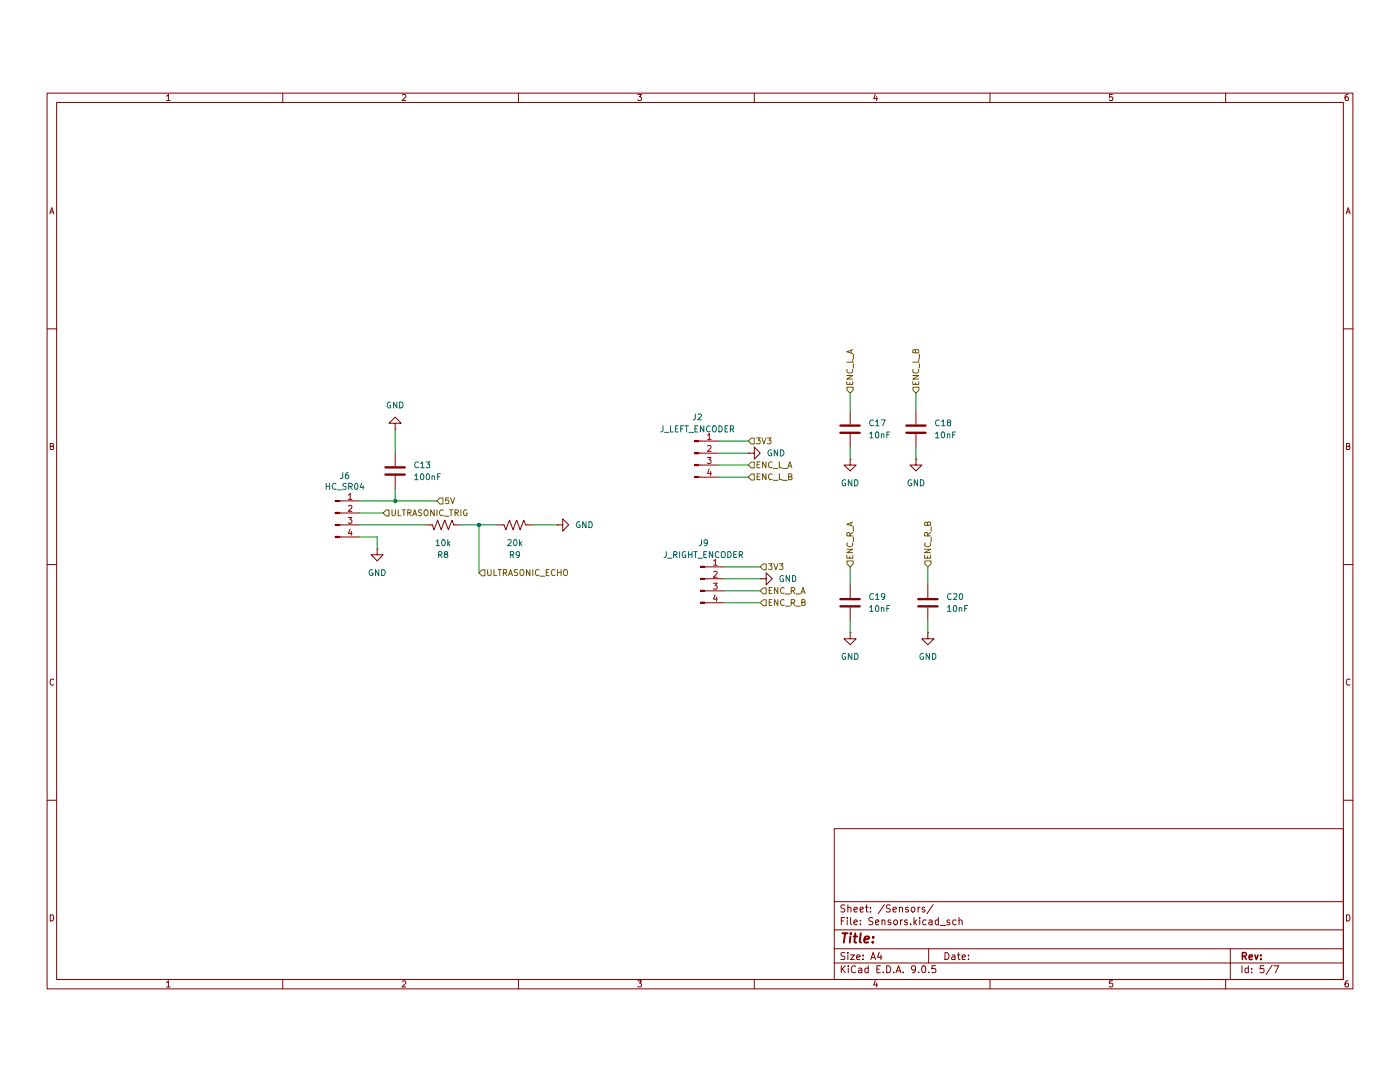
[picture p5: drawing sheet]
(kicad_sch
 (version 20250114)
 (generator "eeschema")
 (generator_version "9.0")
 (paper "A4")
 (lib_symbols
  (symbol "Connector:Conn_01x04_Pin"
   (pin_names
    (offset 1.016) (hide yes)) (exclude_from_sim no) (in_bom yes) (on_board yes)
   (property "Reference" "J" (at 0 5.08 0) (effects (font (size 1.27 1.27))))
   (property "Value" "Conn_01x04_Pin" (at 0 -7.62 0) (effects (font (size 1.27 1.27))))
   (property "Footprint" "" (at 0 0 0) (effects (font (size 1.27 1.27)) (hide yes)))
   (property "Datasheet" "~" (at 0 0 0) (effects (font (size 1.27 1.27)) (hide yes)))
   (property "Description" "Generic connector, single row, 01x04, script generated" (at 0 0 0) (effects (font (size 1.27 1.27)) (hide yes)))
   (property "ki_locked" "" (at 0 0 0) (effects (font (size 1.27 1.27))))
   (symbol "Conn_01x04_Pin_1_1"
    (rectangle (start 0.8636 2.667) (end 0 2.413) (stroke (width 0.1524) (type default)) (fill (type outline)))
    (rectangle (start 0.8636 0.127) (end 0 -0.127) (stroke (width 0.1524) (type default)) (fill (type outline)))
    (rectangle (start 0.8636 -2.413) (end 0 -2.667) (stroke (width 0.1524) (type default)) (fill (type outline)))
    (rectangle (start 0.8636 -4.953) (end 0 -5.207) (stroke (width 0.1524) (type default)) (fill (type outline)))
    (polyline (pts (xy 1.27 2.54) (xy 0.8636 2.54)) (stroke (width 0.1524) (type default)) (fill (type none)))
    (polyline (pts (xy 1.27 0) (xy 0.8636 0)) (stroke (width 0.1524) (type default)) (fill (type none)))
    (polyline (pts (xy 1.27 -2.54) (xy 0.8636 -2.54)) (stroke (width 0.1524) (type default)) (fill (type none)))
    (polyline (pts (xy 1.27 -5.08) (xy 0.8636 -5.08)) (stroke (width 0.1524) (type default)) (fill (type none)))
    (pin passive line (at 5.08 2.54 180) (length 3.81) (name "Pin_1" (effects (font (size 1.27 1.27)))) (number "1" (effects (font (size 1.27 1.27)))))
    (pin passive line (at 5.08 0 180) (length 3.81) (name "Pin_2" (effects (font (size 1.27 1.27)))) (number "2" (effects (font (size 1.27 1.27)))))
    (pin passive line (at 5.08 -2.54 180) (length 3.81) (name "Pin_3" (effects (font (size 1.27 1.27)))) (number "3" (effects (font (size 1.27 1.27)))))
    (pin passive line (at 5.08 -5.08 180) (length 3.81) (name "Pin_4" (effects (font (size 1.27 1.27)))) (number "4" (effects (font (size 1.27 1.27))))))
   (embedded_fonts no))
  (symbol "Device:C"
   (pin_numbers (hide yes))
   (pin_names
    (offset 0.254)) (exclude_from_sim no) (in_bom yes) (on_board yes)
   (property "Reference" "C" (at 0.635 2.54 0) (effects (font (size 1.27 1.27)) (justify left)))
   (property "Value" "C" (at 0.635 -2.54 0) (effects (font (size 1.27 1.27)) (justify left)))
   (property "Footprint" "" (at 0.9652 -3.81 0) (effects (font (size 1.27 1.27)) (hide yes)))
   (property "Datasheet" "~" (at 0 0 0) (effects (font (size 1.27 1.27)) (hide yes)))
   (property "Description" "Unpolarized capacitor" (at 0 0 0) (effects (font (size 1.27 1.27)) (hide yes)))
   (symbol "C_0_1"
    (polyline (pts (xy -2.032 0.762) (xy 2.032 0.762)) (stroke (width 0.508) (type default)) (fill (type none)))
    (polyline (pts (xy -2.032 -0.762) (xy 2.032 -0.762)) (stroke (width 0.508) (type default)) (fill (type none))))
   (symbol "C_1_1"
    (pin passive line (at 0 3.81 270) (length 2.794) (name "~" (effects (font (size 1.27 1.27)))) (number "1" (effects (font (size 1.27 1.27)))))
    (pin passive line (at 0 -3.81 90) (length 2.794) (name "~" (effects (font (size 1.27 1.27)))) (number "2" (effects (font (size 1.27 1.27))))))
   (embedded_fonts no))
  (symbol "Device:R_US"
   (pin_numbers (hide yes))
   (pin_names
    (offset 0)) (exclude_from_sim no) (in_bom yes) (on_board yes)
   (property "Reference" "R" (at 2.54 0 90) (effects (font (size 1.27 1.27))))
   (property "Value" "R_US" (at -2.54 0 90) (effects (font (size 1.27 1.27))))
   (property "Footprint" "" (at 1.016 -0.254 90) (effects (font (size 1.27 1.27)) (hide yes)))
   (property "Datasheet" "~" (at 0 0 0) (effects (font (size 1.27 1.27)) (hide yes)))
   (property "Description" "Resistor, US symbol" (at 0 0 0) (effects (font (size 1.27 1.27)) (hide yes)))
   (symbol "R_US_0_1"
    (polyline (pts (xy 0 2.286) (xy 0 2.54)) (stroke (width 0) (type default)) (fill (type none)))
    (polyline (pts (xy 0 2.286) (xy 1.016 1.905) (xy 0 1.524) (xy -1.016 1.143) (xy 0 0.762)) (stroke (width 0) (type default)) (fill (type none)))
    (polyline (pts (xy 0 0.762) (xy 1.016 0.381) (xy 0 0) (xy -1.016 -0.381) (xy 0 -0.762)) (stroke (width 0) (type default)) (fill (type none)))
    (polyline (pts (xy 0 -0.762) (xy 1.016 -1.143) (xy 0 -1.524) (xy -1.016 -1.905) (xy 0 -2.286)) (stroke (width 0) (type default)) (fill (type none)))
    (polyline (pts (xy 0 -2.286) (xy 0 -2.54)) (stroke (width 0) (type default)) (fill (type none))))
   (symbol "R_US_1_1"
    (pin passive line (at 0 3.81 270) (length 1.27) (name "~" (effects (font (size 1.27 1.27)))) (number "1" (effects (font (size 1.27 1.27)))))
    (pin passive line (at 0 -3.81 90) (length 1.27) (name "~" (effects (font (size 1.27 1.27)))) (number "2" (effects (font (size 1.27 1.27))))))
   (embedded_fonts no))
  (symbol "power:GND"
   (power)
   (pin_numbers (hide yes))
   (pin_names
    (offset 0) (hide yes)) (exclude_from_sim no) (in_bom yes) (on_board yes)
   (property "Reference" "#PWR" (at 0 -6.35 0) (effects (font (size 1.27 1.27)) (hide yes)))
   (property "Value" "GND" (at 0 -3.81 0) (effects (font (size 1.27 1.27))))
   (property "Footprint" "" (at 0 0 0) (effects (font (size 1.27 1.27)) (hide yes)))
   (property "Datasheet" "" (at 0 0 0) (effects (font (size 1.27 1.27)) (hide yes)))
   (property "Description" "Power symbol creates a global label with name \"GND\" , ground" (at 0 0 0) (effects (font (size 1.27 1.27)) (hide yes)))
   (symbol "GND_0_1"
    (polyline (pts (xy 0 0) (xy 0 -1.27) (xy 1.27 -1.27) (xy 0 -2.54) (xy -1.27 -1.27) (xy 0 -1.27)) (stroke (width 0) (type default)) (fill (type none))))
   (symbol "GND_1_1"
    (pin power_in line (at 0 0 270) (length 0) (name "~" (effects (font (size 1.27 1.27)))) (number "1" (effects (font (size 1.27 1.27))))))
   (embedded_fonts no)))
 (junction
  (at 153.67 85.09)
  (diameter 0)
  (color 0 0 0 0))
 (junction
  (at 171.45 90.17)
  (diameter 0)
  (color 0 0 0 0))
 (wire
  (pts (xy 250.19 99.06) (xy 250.19 102.87))
  (stroke (width 0) (type default)))
 (wire
  (pts (xy 171.45 100.33) (xy 171.45 90.17))
  (stroke (width 0) (type default)))
 (wire
  (pts (xy 250.19 73.66) (xy 250.19 76.2))
  (stroke (width 0) (type default)))
 (wire
  (pts (xy 167.64 90.17) (xy 171.45 90.17))
  (stroke (width 0) (type default)))
 (wire
  (pts (xy 222.25 74.93) (xy 228.6 74.93))
  (stroke (width 0) (type default)))
 (wire
  (pts (xy 223.52 101.6) (xy 231.14 101.6))
  (stroke (width 0) (type default)))
 (wire
  (pts (xy 153.67 69.85) (xy 153.67 74.93))
  (stroke (width 0) (type default)))
 (wire
  (pts (xy 146.05 90.17) (xy 160.02 90.17))
  (stroke (width 0) (type default)))
 (wire
  (pts (xy 222.25 72.39) (xy 228.6 72.39))
  (stroke (width 0) (type default)))
 (wire
  (pts (xy 153.67 82.55) (xy 153.67 85.09))
  (stroke (width 0) (type default)))
 (wire
  (pts (xy 149.86 92.71) (xy 146.05 92.71))
  (stroke (width 0) (type default)))
 (wire
  (pts (xy 266.7 99.06) (xy 266.7 102.87))
  (stroke (width 0) (type default)))
 (wire
  (pts (xy 182.88 90.17) (xy 187.96 90.17))
  (stroke (width 0) (type default)))
 (wire
  (pts (xy 266.7 110.49) (xy 266.7 113.03))
  (stroke (width 0) (type default)))
 (wire
  (pts (xy 222.25 77.47) (xy 228.6 77.47))
  (stroke (width 0) (type default)))
 (wire
  (pts (xy 171.45 90.17) (xy 175.26 90.17))
  (stroke (width 0) (type default)))
 (wire
  (pts (xy 222.25 80.01) (xy 228.6 80.01))
  (stroke (width 0) (type default)))
 (wire
  (pts (xy 223.52 106.68) (xy 231.14 106.68))
  (stroke (width 0) (type default)))
 (wire
  (pts (xy 223.52 99.06) (xy 231.14 99.06))
  (stroke (width 0) (type default)))
 (wire
  (pts (xy 146.05 87.63) (xy 151.13 87.63))
  (stroke (width 0) (type default)))
 (wire
  (pts (xy 250.19 62.23) (xy 250.19 66.04))
  (stroke (width 0) (type default)))
 (wire
  (pts (xy 264.16 73.66) (xy 264.16 76.2))
  (stroke (width 0) (type default)))
 (wire
  (pts (xy 153.67 85.09) (xy 162.56 85.09))
  (stroke (width 0) (type default)))
 (wire
  (pts (xy 250.19 110.49) (xy 250.19 113.03))
  (stroke (width 0) (type default)))
 (wire
  (pts (xy 149.86 92.71) (xy 149.86 95.25))
  (stroke (width 0) (type default)))
 (wire
  (pts (xy 146.05 85.09) (xy 153.67 85.09))
  (stroke (width 0) (type default)))
 (wire
  (pts (xy 223.52 104.14) (xy 231.14 104.14))
  (stroke (width 0) (type default)))
 (wire
  (pts (xy 264.16 62.23) (xy 264.16 66.04))
  (stroke (width 0) (type default)))
 (hierarchical_label "ENC_L_B"
  (shape input)
  (at 228.6 80.01 0)
  (effects (font (size 1.27 1.27)) (justify left)))
 (hierarchical_label "3V3"
  (shape input)
  (at 231.14 99.06 0)
  (effects (font (size 1.27 1.27)) (justify left)))
 (hierarchical_label "ENC_R_B"
  (shape input)
  (at 231.14 106.68 0)
  (effects (font (size 1.27 1.27)) (justify left)))
 (hierarchical_label "ENC_L_A"
  (shape input)
  (at 228.6 77.47 0)
  (effects (font (size 1.27 1.27)) (justify left)))
 (hierarchical_label "ENC_R_A"
  (shape input)
  (at 231.14 104.14 0)
  (effects (font (size 1.27 1.27)) (justify left)))
 (hierarchical_label "ULTRASONIC_ECHO"
  (shape input)
  (at 171.45 100.33 0)
  (effects (font (size 1.27 1.27)) (justify left)))
 (hierarchical_label "3V3"
  (shape input)
  (at 228.6 72.39 0)
  (effects (font (size 1.27 1.27)) (justify left)))
 (hierarchical_label "ULTRASONIC_TRIG"
  (shape input)
  (at 151.13 87.63 0)
  (effects (font (size 1.27 1.27)) (justify left)))
 (hierarchical_label "ENC_L_A"
  (shape input)
  (at 250.19 62.23 90)
  (effects (font (size 1.27 1.27)) (justify left)))
 (hierarchical_label "ENC_R_B"
  (shape input)
  (at 266.7 99.06 90)
  (effects (font (size 1.27 1.27)) (justify left)))
 (hierarchical_label "5V"
  (shape input)
  (at 162.56 85.09 0)
  (effects (font (size 1.27 1.27)) (justify left)))
 (hierarchical_label "ENC_L_B"
  (shape input)
  (at 264.16 62.23 90)
  (effects (font (size 1.27 1.27)) (justify left)))
 (hierarchical_label "ENC_R_A"
  (shape input)
  (at 250.19 99.06 90)
  (effects (font (size 1.27 1.27)) (justify left)))
 (symbol
  (lib_id "power:GND")
  (at 153.67 69.85 180)
  (unit 1)
  (exclude_from_sim no)
  (in_bom yes)
  (on_board yes)
  (dnp no)
  (fields_autoplaced yes)
  (property "Reference" "#PWR028" (at 153.67 63.5 0) (effects (font (size 1.27 1.27)) (hide yes)))
  (property "Value" "GND" (at 153.67 64.77 0) (effects (font (size 1.27 1.27))))
  (property "Footprint" "" (at 153.67 69.85 0) (effects (font (size 1.27 1.27)) (hide yes)))
  (property "Datasheet" "" (at 153.67 69.85 0) (effects (font (size 1.27 1.27)) (hide yes)))
  (property "Description" "Power symbol creates a global label with name \"GND\" , ground" (at 153.67 69.85 0) (effects (font (size 1.27 1.27)) (hide yes)))
  (pin "1"))
 (symbol
  (lib_id "power:GND")
  (at 266.7 113.03 0)
  (unit 1)
  (exclude_from_sim no)
  (in_bom yes)
  (on_board yes)
  (dnp no)
  (fields_autoplaced yes)
  (property "Reference" "#PWR041" (at 266.7 119.38 0) (effects (font (size 1.27 1.27)) (hide yes)))
  (property "Value" "GND" (at 266.7 118.11 0) (effects (font (size 1.27 1.27))))
  (property "Footprint" "" (at 266.7 113.03 0) (effects (font (size 1.27 1.27)) (hide yes)))
  (property "Datasheet" "" (at 266.7 113.03 0) (effects (font (size 1.27 1.27)) (hide yes)))
  (property "Description" "Power symbol creates a global label with name \"GND\" , ground" (at 266.7 113.03 0) (effects (font (size 1.27 1.27)) (hide yes)))
  (pin "1"))
 (symbol
  (lib_id "Connector:Conn_01x04_Pin")
  (at 140.97 87.63 0)
  (unit 1)
  (exclude_from_sim no)
  (in_bom yes)
  (on_board yes)
  (dnp no)
  (property "Reference" "J6" (at 143.002 79.756 0) (effects (font (size 1.27 1.27))))
  (property "Value" "HC_SR04" (at 143.002 82.042 0) (effects (font (size 1.27 1.27))))
  (property "Footprint" "Connector_PinHeader_2.54mm:PinHeader_1x04_P2.54mm_Vertical" (at 140.97 87.63 0) (effects (font (size 1.27 1.27)) (hide yes)))
  (property "Datasheet" "~" (at 140.97 87.63 0) (effects (font (size 1.27 1.27)) (hide yes)))
  (property "Description" "Generic connector, single row, 01x04, script generated" (at 140.97 87.63 0) (effects (font (size 1.27 1.27)) (hide yes)))
  (pin "2")
  (pin "1")
  (pin "4")
  (pin "3"))
 (symbol
  (lib_id "Device:R_US")
  (at 179.07 90.17 90)
  (mirror x)
  (unit 1)
  (exclude_from_sim no)
  (in_bom yes)
  (on_board yes)
  (dnp no)
  (fields_autoplaced yes)
  (property "Reference" "R9" (at 179.07 96.52 90) (effects (font (size 1.27 1.27))))
  (property "Value" "20k" (at 179.07 93.98 90) (effects (font (size 1.27 1.27))))
  (property "Footprint" "Resistor_SMD:R_0805_2012Metric" (at 179.324 91.186 90) (effects (font (size 1.27 1.27)) (hide yes)))
  (property "Datasheet" "~" (at 179.07 90.17 0) (effects (font (size 1.27 1.27)) (hide yes)))
  (property "Description" "Resistor, US symbol" (at 179.07 90.17 0) (effects (font (size 1.27 1.27)) (hide yes)))
  (pin "1")
  (pin "2"))
 (symbol
  (lib_id "Device:C")
  (at 250.19 69.85 0)
  (unit 1)
  (exclude_from_sim no)
  (in_bom yes)
  (on_board yes)
  (dnp no)
  (fields_autoplaced yes)
  (property "Reference" "C17" (at 254 68.5799 0) (effects (font (size 1.27 1.27)) (justify left)))
  (property "Value" "10nF" (at 254 71.1199 0) (effects (font (size 1.27 1.27)) (justify left)))
  (property "Footprint" "Capacitor_SMD:C_0805_2012Metric" (at 251.1552 73.66 0) (effects (font (size 1.27 1.27)) (hide yes)))
  (property "Datasheet" "~" (at 250.19 69.85 0) (effects (font (size 1.27 1.27)) (hide yes)))
  (property "Description" "Unpolarized capacitor" (at 250.19 69.85 0) (effects (font (size 1.27 1.27)) (hide yes)))
  (pin "2")
  (pin "1"))
 (symbol
  (lib_id "power:GND")
  (at 149.86 95.25 0)
  (unit 1)
  (exclude_from_sim no)
  (in_bom yes)
  (on_board yes)
  (dnp no)
  (fields_autoplaced yes)
  (property "Reference" "#PWR021" (at 149.86 101.6 0) (effects (font (size 1.27 1.27)) (hide yes)))
  (property "Value" "GND" (at 149.86 100.33 0) (effects (font (size 1.27 1.27))))
  (property "Footprint" "" (at 149.86 95.25 0) (effects (font (size 1.27 1.27)) (hide yes)))
  (property "Datasheet" "" (at 149.86 95.25 0) (effects (font (size 1.27 1.27)) (hide yes)))
  (property "Description" "Power symbol creates a global label with name \"GND\" , ground" (at 149.86 95.25 0) (effects (font (size 1.27 1.27)) (hide yes)))
  (pin "1"))
 (symbol
  (lib_id "power:GND")
  (at 250.19 76.2 0)
  (unit 1)
  (exclude_from_sim no)
  (in_bom yes)
  (on_board yes)
  (dnp no)
  (fields_autoplaced yes)
  (property "Reference" "#PWR038" (at 250.19 82.55 0) (effects (font (size 1.27 1.27)) (hide yes)))
  (property "Value" "GND" (at 250.19 81.28 0) (effects (font (size 1.27 1.27))))
  (property "Footprint" "" (at 250.19 76.2 0) (effects (font (size 1.27 1.27)) (hide yes)))
  (property "Datasheet" "" (at 250.19 76.2 0) (effects (font (size 1.27 1.27)) (hide yes)))
  (property "Description" "Power symbol creates a global label with name \"GND\" , ground" (at 250.19 76.2 0) (effects (font (size 1.27 1.27)) (hide yes)))
  (pin "1"))
 (symbol
  (lib_id "Device:C")
  (at 250.19 106.68 0)
  (unit 1)
  (exclude_from_sim no)
  (in_bom yes)
  (on_board yes)
  (dnp no)
  (fields_autoplaced yes)
  (property "Reference" "C19" (at 254 105.4099 0) (effects (font (size 1.27 1.27)) (justify left)))
  (property "Value" "10nF" (at 254 107.9499 0) (effects (font (size 1.27 1.27)) (justify left)))
  (property "Footprint" "Capacitor_SMD:C_0805_2012Metric" (at 251.1552 110.49 0) (effects (font (size 1.27 1.27)) (hide yes)))
  (property "Datasheet" "~" (at 250.19 106.68 0) (effects (font (size 1.27 1.27)) (hide yes)))
  (property "Description" "Unpolarized capacitor" (at 250.19 106.68 0) (effects (font (size 1.27 1.27)) (hide yes)))
  (pin "2")
  (pin "1"))
 (symbol
  (lib_id "power:GND")
  (at 231.14 101.6 90)
  (unit 1)
  (exclude_from_sim no)
  (in_bom yes)
  (on_board yes)
  (dnp no)
  (fields_autoplaced yes)
  (property "Reference" "#PWR037" (at 237.49 101.6 0) (effects (font (size 1.27 1.27)) (hide yes)))
  (property "Value" "GND" (at 234.95 101.5999 90) (effects (font (size 1.27 1.27)) (justify right)))
  (property "Footprint" "" (at 231.14 101.6 0) (effects (font (size 1.27 1.27)) (hide yes)))
  (property "Datasheet" "" (at 231.14 101.6 0) (effects (font (size 1.27 1.27)) (hide yes)))
  (property "Description" "Power symbol creates a global label with name \"GND\" , ground" (at 231.14 101.6 0) (effects (font (size 1.27 1.27)) (hide yes)))
  (pin "1"))
 (symbol
  (lib_id "power:GND")
  (at 264.16 76.2 0)
  (unit 1)
  (exclude_from_sim no)
  (in_bom yes)
  (on_board yes)
  (dnp no)
  (fields_autoplaced yes)
  (property "Reference" "#PWR039" (at 264.16 82.55 0) (effects (font (size 1.27 1.27)) (hide yes)))
  (property "Value" "GND" (at 264.16 81.28 0) (effects (font (size 1.27 1.27))))
  (property "Footprint" "" (at 264.16 76.2 0) (effects (font (size 1.27 1.27)) (hide yes)))
  (property "Datasheet" "" (at 264.16 76.2 0) (effects (font (size 1.27 1.27)) (hide yes)))
  (property "Description" "Power symbol creates a global label with name \"GND\" , ground" (at 264.16 76.2 0) (effects (font (size 1.27 1.27)) (hide yes)))
  (pin "1"))
 (symbol
  (lib_id "Connector:Conn_01x04_Pin")
  (at 218.44 101.6 0)
  (unit 1)
  (exclude_from_sim no)
  (in_bom yes)
  (on_board yes)
  (dnp no)
  (fields_autoplaced yes)
  (property "Reference" "J9" (at 219.075 93.98 0) (effects (font (size 1.27 1.27))))
  (property "Value" "J_RIGHT_ENCODER" (at 219.075 96.52 0) (effects (font (size 1.27 1.27))))
  (property "Footprint" "Connector_PinHeader_2.54mm:PinHeader_1x04_P2.54mm_Vertical" (at 218.44 101.6 0) (effects (font (size 1.27 1.27)) (hide yes)))
  (property "Datasheet" "~" (at 218.44 101.6 0) (effects (font (size 1.27 1.27)) (hide yes)))
  (property "Description" "Generic connector, single row, 01x04, script generated" (at 218.44 101.6 0) (effects (font (size 1.27 1.27)) (hide yes)))
  (pin "2")
  (pin "1")
  (pin "4")
  (pin "3"))
 (symbol
  (lib_id "Device:C")
  (at 266.7 106.68 0)
  (unit 1)
  (exclude_from_sim no)
  (in_bom yes)
  (on_board yes)
  (dnp no)
  (fields_autoplaced yes)
  (property "Reference" "C20" (at 270.51 105.4099 0) (effects (font (size 1.27 1.27)) (justify left)))
  (property "Value" "10nF" (at 270.51 107.9499 0) (effects (font (size 1.27 1.27)) (justify left)))
  (property "Footprint" "Capacitor_SMD:C_0805_2012Metric" (at 267.6652 110.49 0) (effects (font (size 1.27 1.27)) (hide yes)))
  (property "Datasheet" "~" (at 266.7 106.68 0) (effects (font (size 1.27 1.27)) (hide yes)))
  (property "Description" "Unpolarized capacitor" (at 266.7 106.68 0) (effects (font (size 1.27 1.27)) (hide yes)))
  (pin "2")
  (pin "1"))
 (symbol
  (lib_id "power:GND")
  (at 228.6 74.93 90)
  (unit 1)
  (exclude_from_sim no)
  (in_bom yes)
  (on_board yes)
  (dnp no)
  (fields_autoplaced yes)
  (property "Reference" "#PWR036" (at 234.95 74.93 0) (effects (font (size 1.27 1.27)) (hide yes)))
  (property "Value" "GND" (at 232.41 74.9299 90) (effects (font (size 1.27 1.27)) (justify right)))
  (property "Footprint" "" (at 228.6 74.93 0) (effects (font (size 1.27 1.27)) (hide yes)))
  (property "Datasheet" "" (at 228.6 74.93 0) (effects (font (size 1.27 1.27)) (hide yes)))
  (property "Description" "Power symbol creates a global label with name \"GND\" , ground" (at 228.6 74.93 0) (effects (font (size 1.27 1.27)) (hide yes)))
  (pin "1"))
 (symbol
  (lib_id "Device:R_US")
  (at 163.83 90.17 90)
  (mirror x)
  (unit 1)
  (exclude_from_sim no)
  (in_bom yes)
  (on_board yes)
  (dnp no)
  (fields_autoplaced yes)
  (property "Reference" "R8" (at 163.83 96.52 90) (effects (font (size 1.27 1.27))))
  (property "Value" "10k" (at 163.83 93.98 90) (effects (font (size 1.27 1.27))))
  (property "Footprint" "Resistor_SMD:R_0805_2012Metric" (at 164.084 91.186 90) (effects (font (size 1.27 1.27)) (hide yes)))
  (property "Datasheet" "~" (at 163.83 90.17 0) (effects (font (size 1.27 1.27)) (hide yes)))
  (property "Description" "Resistor, US symbol" (at 163.83 90.17 0) (effects (font (size 1.27 1.27)) (hide yes)))
  (pin "1")
  (pin "2"))
 (symbol
  (lib_id "Device:C")
  (at 264.16 69.85 0)
  (unit 1)
  (exclude_from_sim no)
  (in_bom yes)
  (on_board yes)
  (dnp no)
  (fields_autoplaced yes)
  (property "Reference" "C18" (at 267.97 68.5799 0) (effects (font (size 1.27 1.27)) (justify left)))
  (property "Value" "10nF" (at 267.97 71.1199 0) (effects (font (size 1.27 1.27)) (justify left)))
  (property "Footprint" "Capacitor_SMD:C_0805_2012Metric" (at 265.1252 73.66 0) (effects (font (size 1.27 1.27)) (hide yes)))
  (property "Datasheet" "~" (at 264.16 69.85 0) (effects (font (size 1.27 1.27)) (hide yes)))
  (property "Description" "Unpolarized capacitor" (at 264.16 69.85 0) (effects (font (size 1.27 1.27)) (hide yes)))
  (pin "2")
  (pin "1"))
 (symbol
  (lib_id "Device:C")
  (at 153.67 78.74 0)
  (unit 1)
  (exclude_from_sim no)
  (in_bom yes)
  (on_board yes)
  (dnp no)
  (fields_autoplaced yes)
  (property "Reference" "C13" (at 157.48 77.4699 0) (effects (font (size 1.27 1.27)) (justify left)))
  (property "Value" "100nF" (at 157.48 80.0099 0) (effects (font (size 1.27 1.27)) (justify left)))
  (property "Footprint" "Capacitor_SMD:C_0805_2012Metric" (at 154.6352 82.55 0) (effects (font (size 1.27 1.27)) (hide yes)))
  (property "Datasheet" "~" (at 153.67 78.74 0) (effects (font (size 1.27 1.27)) (hide yes)))
  (property "Description" "Unpolarized capacitor" (at 153.67 78.74 0) (effects (font (size 1.27 1.27)) (hide yes)))
  (pin "2")
  (pin "1"))
 (symbol
  (lib_id "power:GND")
  (at 187.96 90.17 90)
  (mirror x)
  (unit 1)
  (exclude_from_sim no)
  (in_bom yes)
  (on_board yes)
  (dnp no)
  (fields_autoplaced yes)
  (property "Reference" "#PWR025" (at 194.31 90.17 0) (effects (font (size 1.27 1.27)) (hide yes)))
  (property "Value" "GND" (at 191.77 90.1701 90) (effects (font (size 1.27 1.27)) (justify right)))
  (property "Footprint" "" (at 187.96 90.17 0) (effects (font (size 1.27 1.27)) (hide yes)))
  (property "Datasheet" "" (at 187.96 90.17 0) (effects (font (size 1.27 1.27)) (hide yes)))
  (property "Description" "Power symbol creates a global label with name \"GND\" , ground" (at 187.96 90.17 0) (effects (font (size 1.27 1.27)) (hide yes)))
  (pin "1"))
 (symbol
  (lib_id "Connector:Conn_01x04_Pin")
  (at 217.17 74.93 0)
  (unit 1)
  (exclude_from_sim no)
  (in_bom yes)
  (on_board yes)
  (dnp no)
  (fields_autoplaced yes)
  (property "Reference" "J2" (at 217.805 67.31 0) (effects (font (size 1.27 1.27))))
  (property "Value" "J_LEFT_ENCODER" (at 217.805 69.85 0) (effects (font (size 1.27 1.27))))
  (property "Footprint" "Connector_PinHeader_2.54mm:PinHeader_1x04_P2.54mm_Vertical" (at 217.17 74.93 0) (effects (font (size 1.27 1.27)) (hide yes)))
  (property "Datasheet" "~" (at 217.17 74.93 0) (effects (font (size 1.27 1.27)) (hide yes)))
  (property "Description" "Generic connector, single row, 01x04, script generated" (at 217.17 74.93 0) (effects (font (size 1.27 1.27)) (hide yes)))
  (pin "2")
  (pin "1")
  (pin "4")
  (pin "3"))
 (symbol
  (lib_id "power:GND")
  (at 250.19 113.03 0)
  (unit 1)
  (exclude_from_sim no)
  (in_bom yes)
  (on_board yes)
  (dnp no)
  (fields_autoplaced yes)
  (property "Reference" "#PWR040" (at 250.19 119.38 0) (effects (font (size 1.27 1.27)) (hide yes)))
  (property "Value" "GND" (at 250.19 118.11 0) (effects (font (size 1.27 1.27))))
  (property "Footprint" "" (at 250.19 113.03 0) (effects (font (size 1.27 1.27)) (hide yes)))
  (property "Datasheet" "" (at 250.19 113.03 0) (effects (font (size 1.27 1.27)) (hide yes)))
  (property "Description" "Power symbol creates a global label with name \"GND\" , ground" (at 250.19 113.03 0) (effects (font (size 1.27 1.27)) (hide yes)))
  (pin "1")))
